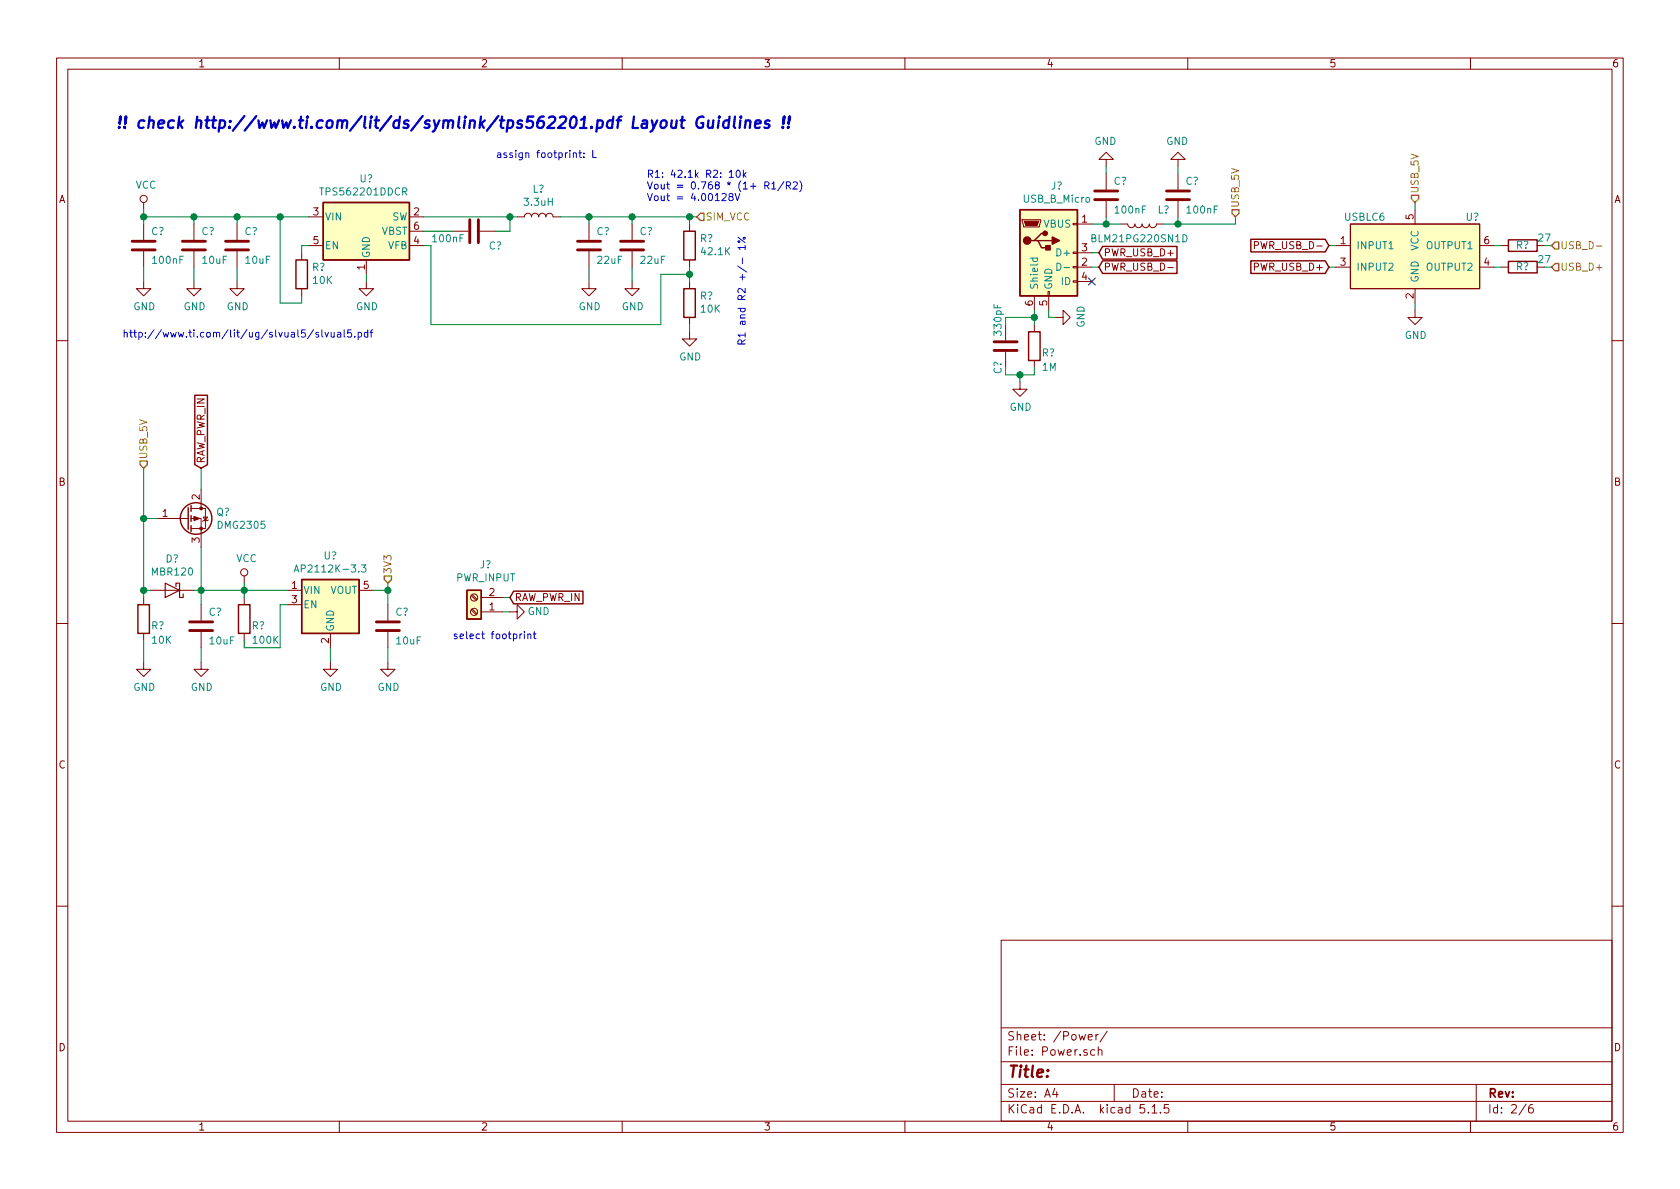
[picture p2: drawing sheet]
EESchema Schematic File Version 4
EELAYER 30 0
EELAYER END
$Descr A4 11693 8268
encoding utf-8
Sheet 2 6
Title ""
Date ""
Rev ""
Comp ""
Comment1 ""
Comment2 ""
Comment3 ""
Comment4 ""
$EndDescr
$Comp
L Regulator_Switching:TPS562200 U?
U 1 1
P 2550 1600
F 0 "U?" H 2550 1967 50  0000 C CNN
F 1 "TPS562201DDCR " H 2550 1876 50  0000 C CNN
F 2 "Package_TO_SOT_SMD:SOT-23-6" H 2600 1350 50  0001 L CNN
F 3 "http://www.ti.com/lit/ds/symlink/tps562201.pdf" H 2550 1600 50  0001 C CNN
F 4 "TPS562201DDCR " H 2550 1600 50  0001 C CNN "Manufacturerpart"
	1    2550 1600
	1    0    0    -1  
$EndComp
$Comp
L power:VCC #PWR?
U 1 1
P 1000 1450
F 0 "#PWR?" H 1000 1300 50  0001 C CNN
F 1 "VCC" H 1017 1623 50  0000 C CNN
F 2 "" H 1000 1450 50  0001 C CNN
F 3 "" H 1000 1450 50  0001 C CNN
	1    1000 1450
	1    0    0    -1  
$EndComp
$Comp
L Device:C C?
U 1 1
P 1000 1700
F 0 "C?" H 1050 1800 50  0000 L CNN
F 1 "100nF" H 1050 1600 50  0000 L CNN
F 2 "Capacitor_SMD:C_0603_1608Metric" H 1038 1550 50  0001 C CNN
F 3 "~" H 1000 1700 50  0001 C CNN
	1    1000 1700
	1    0    0    -1  
$EndComp
$Comp
L Device:C C?
U 1 1
P 1350 1700
F 0 "C?" H 1400 1800 50  0000 L CNN
F 1 "10uF" H 1400 1600 50  0000 L CNN
F 2 "Capacitor_SMD:C_1206_3216Metric" H 1388 1550 50  0001 C CNN
F 3 "~" H 1350 1700 50  0001 C CNN
	1    1350 1700
	1    0    0    -1  
$EndComp
$Comp
L Device:C C?
U 1 1
P 1650 1700
F 0 "C?" H 1700 1800 50  0000 L CNN
F 1 "10uF" H 1700 1600 50  0000 L CNN
F 2 "Capacitor_SMD:C_1206_3216Metric" H 1688 1550 50  0001 C CNN
F 3 "~" H 1650 1700 50  0001 C CNN
	1    1650 1700
	1    0    0    -1  
$EndComp
Wire Wire Line
	2150 1500 1950 1500
Wire Wire Line
	1000 1500 1000 1550
Wire Wire Line
	1350 1550 1350 1500
Connection ~ 1350 1500
Wire Wire Line
	1350 1500 1000 1500
Wire Wire Line
	1650 1550 1650 1500
Connection ~ 1650 1500
Wire Wire Line
	1650 1500 1350 1500
Wire Wire Line
	1000 1450 1000 1500
Connection ~ 1000 1500
Wire Wire Line
	1000 1850 1000 1950
Wire Wire Line
	1350 1850 1350 1950
Wire Wire Line
	1650 1850 1650 1950
Wire Wire Line
	2550 1900 2550 1950
$Comp
L power:GND #PWR?
U 1 1
P 1000 1950
F 0 "#PWR?" H 1000 1700 50  0001 C CNN
F 1 "GND" H 1005 1777 50  0000 C CNN
F 2 "" H 1000 1950 50  0001 C CNN
F 3 "" H 1000 1950 50  0001 C CNN
	1    1000 1950
	1    0    0    -1  
$EndComp
$Comp
L power:GND #PWR?
U 1 1
P 1350 1950
F 0 "#PWR?" H 1350 1700 50  0001 C CNN
F 1 "GND" H 1355 1777 50  0000 C CNN
F 2 "" H 1350 1950 50  0001 C CNN
F 3 "" H 1350 1950 50  0001 C CNN
	1    1350 1950
	1    0    0    -1  
$EndComp
$Comp
L power:GND #PWR?
U 1 1
P 1650 1950
F 0 "#PWR?" H 1650 1700 50  0001 C CNN
F 1 "GND" H 1655 1777 50  0000 C CNN
F 2 "" H 1650 1950 50  0001 C CNN
F 3 "" H 1650 1950 50  0001 C CNN
	1    1650 1950
	1    0    0    -1  
$EndComp
$Comp
L power:GND #PWR?
U 1 1
P 2550 1950
F 0 "#PWR?" H 2550 1700 50  0001 C CNN
F 1 "GND" H 2555 1777 50  0000 C CNN
F 2 "" H 2550 1950 50  0001 C CNN
F 3 "" H 2550 1950 50  0001 C CNN
	1    2550 1950
	1    0    0    -1  
$EndComp
$Comp
L Device:R R?
U 1 1
P 2100 1900
F 0 "R?" H 2030 1854 50  0000 R CNN
F 1 "10K" H 2030 1945 50  0000 R CNN
F 2 "Resistor_SMD:R_0603_1608Metric" V 2030 1900 50  0001 C CNN
F 3 "~" H 2100 1900 50  0001 C CNN
	1    2100 1900
	-1   0    0    1   
$EndComp
Wire Wire Line
	2100 2050 2100 2100
Wire Wire Line
	2100 2100 1950 2100
Wire Wire Line
	1950 2100 1950 1500
Connection ~ 1950 1500
Wire Wire Line
	1950 1500 1650 1500
Wire Wire Line
	2150 1700 2100 1700
Wire Wire Line
	2100 1700 2100 1750
$Comp
L Device:C C?
U 1 1
P 3300 1600
F 0 "C?" V 3400 1700 50  0000 L CNN
F 1 "100nF" V 3350 1300 50  0000 L CNN
F 2 "Capacitor_SMD:C_0603_1608Metric" H 3338 1450 50  0001 C CNN
F 3 "~" H 3300 1600 50  0001 C CNN
	1    3300 1600
	0    1    1    0   
$EndComp
Wire Wire Line
	2950 1600 3150 1600
Wire Wire Line
	2950 1500 3550 1500
Wire Wire Line
	3550 1500 3550 1600
Wire Wire Line
	3550 1600 3450 1600
$Comp
L Device:L L?
U 1 1
P 3750 1500
F 0 "L?" V 3940 1500 50  0000 C CNN
F 1 "3.3uH" V 3849 1500 50  0000 C CNN
F 2 "" H 3750 1500 50  0001 C CNN
F 3 "~" H 3750 1500 50  0001 C CNN
	1    3750 1500
	0    -1   -1   0   
$EndComp
Text Notes 3450 1100 0    50   ~ 0
assign footprint: L\n
$Comp
L Device:C C?
U 1 1
P 4100 1700
F 0 "C?" H 4150 1800 50  0000 L CNN
F 1 "22uF" H 4150 1600 50  0000 L CNN
F 2 "Capacitor_SMD:C_1206_3216Metric" H 4138 1550 50  0001 C CNN
F 3 "~" H 4100 1700 50  0001 C CNN
	1    4100 1700
	1    0    0    -1  
$EndComp
$Comp
L Device:C C?
U 1 1
P 4400 1700
F 0 "C?" H 4450 1800 50  0000 L CNN
F 1 "22uF" H 4450 1600 50  0000 L CNN
F 2 "Capacitor_SMD:C_1206_3216Metric" H 4438 1550 50  0001 C CNN
F 3 "~" H 4400 1700 50  0001 C CNN
	1    4400 1700
	1    0    0    -1  
$EndComp
$Comp
L power:GND #PWR?
U 1 1
P 4100 1950
F 0 "#PWR?" H 4100 1700 50  0001 C CNN
F 1 "GND" H 4105 1777 50  0000 C CNN
F 2 "" H 4100 1950 50  0001 C CNN
F 3 "" H 4100 1950 50  0001 C CNN
	1    4100 1950
	1    0    0    -1  
$EndComp
$Comp
L power:GND #PWR?
U 1 1
P 4400 1950
F 0 "#PWR?" H 4400 1700 50  0001 C CNN
F 1 "GND" H 4405 1777 50  0000 C CNN
F 2 "" H 4400 1950 50  0001 C CNN
F 3 "" H 4400 1950 50  0001 C CNN
	1    4400 1950
	1    0    0    -1  
$EndComp
Wire Wire Line
	3900 1500 4100 1500
Wire Wire Line
	4400 1500 4400 1550
Wire Wire Line
	4100 1550 4100 1500
Connection ~ 4100 1500
Wire Wire Line
	4100 1500 4400 1500
Wire Wire Line
	4100 1850 4100 1950
Wire Wire Line
	4400 1850 4400 1950
Wire Wire Line
	3600 1500 3550 1500
Connection ~ 3550 1500
Text Notes 4500 1400 0    50   ~ 0
R1: 42.1k R2: 10k\nVout = 0.768 * (1+ R1/R2)\nVout = 4.00128V
$Comp
L Device:R R?
U 1 1
P 4800 1700
F 0 "R?" H 4730 1654 50  0000 R CNN
F 1 "42.1K" H 4730 1745 50  0000 R CNN
F 2 "Resistor_SMD:R_0603_1608Metric" V 4730 1700 50  0001 C CNN
F 3 "~" H 4800 1700 50  0001 C CNN
	1    4800 1700
	-1   0    0    1   
$EndComp
$Comp
L Device:R R?
U 1 1
P 4800 2100
F 0 "R?" H 4730 2054 50  0000 R CNN
F 1 "10K" H 4730 2145 50  0000 R CNN
F 2 "Resistor_SMD:R_0603_1608Metric" V 4730 2100 50  0001 C CNN
F 3 "~" H 4800 2100 50  0001 C CNN
	1    4800 2100
	-1   0    0    1   
$EndComp
$Comp
L power:GND #PWR?
U 1 1
P 4800 2300
F 0 "#PWR?" H 4800 2050 50  0001 C CNN
F 1 "GND" H 4805 2127 50  0000 C CNN
F 2 "" H 4800 2300 50  0001 C CNN
F 3 "" H 4800 2300 50  0001 C CNN
	1    4800 2300
	1    0    0    -1  
$EndComp
Wire Wire Line
	2950 1700 3000 1700
Wire Wire Line
	3000 1700 3000 2250
Wire Wire Line
	3000 2250 4600 2250
Wire Wire Line
	4600 2250 4600 1900
Wire Wire Line
	4600 1900 4800 1900
Wire Wire Line
	4800 1900 4800 1850
Wire Wire Line
	4800 1900 4800 1950
Connection ~ 4800 1900
Wire Wire Line
	4800 2250 4800 2300
Wire Wire Line
	4400 1500 4800 1500
Wire Wire Line
	4800 1500 4800 1550
Connection ~ 4400 1500
Text HLabel 4850 1500 2    50   Input ~ 0
SIM_VCC
Wire Wire Line
	4800 1500 4850 1500
Connection ~ 4800 1500
Text Notes 850  2350 0    50   ~ 0
http://www.ti.com/lit/ug/slvual5/slvual5.pdf
Text Notes 800  900  0    79   Italic 16
!! check http://www.ti.com/lit/ds/symlink/tps562201.pdf Layout Guidlines !!
Text Notes 5200 2400 1    50   ~ 0
R1 and R2 +/- 1%\n
$Comp
L Connector:USB_B_Micro J?
U 1 1
P 7300 1750
F 0 "J?" H 7357 2217 50  0000 C CNN
F 1 "USB_B_Micro" H 7357 2126 50  0000 C CNN
F 2 "" H 7450 1700 50  0001 C CNN
F 3 "~" H 7450 1700 50  0001 C CNN
	1    7300 1750
	1    0    0    -1  
$EndComp
NoConn ~ 7600 1950
Text HLabel 10800 1700 2    50   Input ~ 0
USB_D-
Text HLabel 10800 1850 2    50   Input ~ 0
USB_D+
Text HLabel 8600 1500 1    50   Input ~ 0
USB_5V
Text HLabel 1000 3250 1    50   Input ~ 0
USB_5V
$Comp
L power:GND #PWR?
U 1 1
P 7350 2200
F 0 "#PWR?" H 7350 1950 50  0001 C CNN
F 1 "GND" H 7355 2027 50  0000 C CNN
F 2 "" H 7350 2200 50  0001 C CNN
F 3 "" H 7350 2200 50  0001 C CNN
	1    7350 2200
	0    -1   -1   0   
$EndComp
Wire Wire Line
	2700 4100 2700 4050
Text HLabel 2700 4050 1    50   Input ~ 0
3V3
$Comp
L Diode:MBR340 D?
U 1 1
P 1200 4100
F 0 "D?" H 1200 3884 50  0000 C CNN
F 1 "MBR120" H 1200 3975 50  0000 C CNN
F 2 "Diode_SMD:D_SOD-123F" H 1200 3925 50  0001 C CNN
F 3 "https://www.onsemi.com/pub/Collateral/MBR120VLSFT1-D.PDF" H 1200 4100 50  0001 C CNN
	1    1200 4100
	-1   0    0    1   
$EndComp
$Comp
L Regulator_Linear:AP2112K-3.3 U?
U 1 1
P 2300 4200
F 0 "U?" H 2300 4542 50  0000 C CNN
F 1 "AP2112K-3.3" H 2300 4451 50  0000 C CNN
F 2 "Package_TO_SOT_SMD:SOT-23-5" H 2300 4525 50  0001 C CNN
F 3 "https://www.diodes.com/assets/Datasheets/AP2112.pdf" H 2300 4300 50  0001 C CNN
	1    2300 4200
	1    0    0    -1  
$EndComp
$Comp
L power:VCC #PWR?
U 1 1
P 1700 4050
F 0 "#PWR?" H 1700 3900 50  0001 C CNN
F 1 "VCC" H 1717 4223 50  0000 C CNN
F 2 "" H 1700 4050 50  0001 C CNN
F 3 "" H 1700 4050 50  0001 C CNN
	1    1700 4050
	1    0    0    -1  
$EndComp
$Comp
L Device:R R?
U 1 1
P 1700 4300
F 0 "R?" H 1650 4350 50  0000 R CNN
F 1 "100K" H 1650 4450 50  0000 R CNN
F 2 "Resistor_SMD:R_0603_1608Metric" V 1630 4300 50  0001 C CNN
F 3 "~" H 1700 4300 50  0001 C CNN
	1    1700 4300
	-1   0    0    1   
$EndComp
Wire Wire Line
	2000 4100 1700 4100
Wire Wire Line
	1700 4100 1700 4150
Wire Wire Line
	1700 4450 1700 4500
Wire Wire Line
	1700 4500 1950 4500
Wire Wire Line
	1950 4500 1950 4200
Wire Wire Line
	1950 4200 2000 4200
$Comp
L Device:C C?
U 1 1
P 1400 4350
F 0 "C?" H 1450 4450 50  0000 L CNN
F 1 "10uF" H 1450 4250 50  0000 L CNN
F 2 "Capacitor_SMD:C_0805_2012Metric" H 1438 4200 50  0001 C CNN
F 3 "~" H 1400 4350 50  0001 C CNN
	1    1400 4350
	1    0    0    -1  
$EndComp
$Comp
L Device:R R?
U 1 1
P 1000 4300
F 0 "R?" H 950 4350 50  0000 R CNN
F 1 "10K" H 950 4450 50  0000 R CNN
F 2 "Resistor_SMD:R_0603_1608Metric" V 930 4300 50  0001 C CNN
F 3 "~" H 1000 4300 50  0001 C CNN
	1    1000 4300
	-1   0    0    1   
$EndComp
Wire Wire Line
	1350 4100 1400 4100
Connection ~ 1700 4100
Wire Wire Line
	1700 4050 1700 4100
Wire Wire Line
	1400 4200 1400 4100
Connection ~ 1400 4100
Wire Wire Line
	1400 4100 1700 4100
Wire Wire Line
	1000 4150 1000 4100
Wire Wire Line
	1000 4100 1050 4100
Wire Wire Line
	1000 4450 1000 4600
Wire Wire Line
	1400 4500 1400 4600
Wire Wire Line
	2300 4500 2300 4600
$Comp
L Device:C C?
U 1 1
P 2700 4350
F 0 "C?" H 2750 4450 50  0000 L CNN
F 1 "10uF" H 2750 4250 50  0000 L CNN
F 2 "Capacitor_SMD:C_0805_2012Metric" H 2738 4200 50  0001 C CNN
F 3 "~" H 2700 4350 50  0001 C CNN
	1    2700 4350
	1    0    0    -1  
$EndComp
Wire Wire Line
	2600 4100 2700 4100
Wire Wire Line
	2700 4100 2700 4200
Wire Wire Line
	2700 4600 2700 4500
Connection ~ 2700 4100
Wire Wire Line
	1000 3250 1000 3600
Connection ~ 1000 4100
Wire Wire Line
	1100 3600 1000 3600
Connection ~ 1000 3600
Wire Wire Line
	1000 3600 1000 4100
Wire Wire Line
	1400 3800 1400 4100
Wire Wire Line
	1400 3400 1400 3250
$Comp
L power:GND #PWR?
U 1 1
P 1000 4600
F 0 "#PWR?" H 1000 4350 50  0001 C CNN
F 1 "GND" H 1005 4427 50  0000 C CNN
F 2 "" H 1000 4600 50  0001 C CNN
F 3 "" H 1000 4600 50  0001 C CNN
	1    1000 4600
	1    0    0    -1  
$EndComp
$Comp
L power:GND #PWR?
U 1 1
P 1400 4600
F 0 "#PWR?" H 1400 4350 50  0001 C CNN
F 1 "GND" H 1405 4427 50  0000 C CNN
F 2 "" H 1400 4600 50  0001 C CNN
F 3 "" H 1400 4600 50  0001 C CNN
	1    1400 4600
	1    0    0    -1  
$EndComp
$Comp
L power:GND #PWR?
U 1 1
P 2300 4600
F 0 "#PWR?" H 2300 4350 50  0001 C CNN
F 1 "GND" H 2305 4427 50  0000 C CNN
F 2 "" H 2300 4600 50  0001 C CNN
F 3 "" H 2300 4600 50  0001 C CNN
	1    2300 4600
	1    0    0    -1  
$EndComp
$Comp
L power:GND #PWR?
U 1 1
P 2700 4600
F 0 "#PWR?" H 2700 4350 50  0001 C CNN
F 1 "GND" H 2705 4427 50  0000 C CNN
F 2 "" H 2700 4600 50  0001 C CNN
F 3 "" H 2700 4600 50  0001 C CNN
	1    2700 4600
	1    0    0    -1  
$EndComp
$Comp
L Connector:Screw_Terminal_01x02 J?
U 1 1
P 3300 4250
F 0 "J?" H 3218 3925 50  0000 C CNN
F 1 "PWR_INPUT" H 3218 4016 50  0000 C CNN
F 2 "" H 3300 4250 50  0001 C CNN
F 3 "~" H 3300 4250 50  0001 C CNN
	1    3300 4250
	-1   0    0    1   
$EndComp
Text Notes 3150 4450 0    50   ~ 0
select footprint\n
$Comp
L power:GND #PWR?
U 1 1
P 3550 4250
F 0 "#PWR?" H 3550 4000 50  0001 C CNN
F 1 "GND" V 3550 4050 50  0000 C CNN
F 2 "" H 3550 4250 50  0001 C CNN
F 3 "" H 3550 4250 50  0001 C CNN
	1    3550 4250
	0    -1   -1   0   
$EndComp
Text GLabel 3550 4150 2    50   Input ~ 0
RAW_PWR_IN
Wire Wire Line
	3500 4150 3550 4150
Wire Wire Line
	3500 4250 3550 4250
Text GLabel 1400 3250 1    50   Input ~ 0
RAW_PWR_IN
$Comp
L Device:C C?
U 1 1
P 7700 1350
F 0 "C?" H 7750 1450 50  0000 L CNN
F 1 "100nF" H 7750 1250 50  0000 L CNN
F 2 "Capacitor_SMD:C_0603_1608Metric" H 7738 1200 50  0001 C CNN
F 3 "~" H 7700 1350 50  0001 C CNN
	1    7700 1350
	1    0    0    -1  
$EndComp
$Comp
L Device:C C?
U 1 1
P 8200 1350
F 0 "C?" H 8250 1450 50  0000 L CNN
F 1 "100nF" H 8250 1250 50  0000 L CNN
F 2 "Capacitor_SMD:C_0603_1608Metric" H 8238 1200 50  0001 C CNN
F 3 "~" H 8200 1350 50  0001 C CNN
	1    8200 1350
	1    0    0    -1  
$EndComp
$Comp
L Device:L L?
U 1 1
P 7950 1550
F 0 "L?" V 7850 1700 50  0000 C CNN
F 1 "BLM21PG220SN1D " V 8050 1550 50  0000 C CNN
F 2 "Inductor_SMD:L_0805_2012Metric" H 7950 1550 50  0001 C CNN
F 3 "~" H 7950 1550 50  0001 C CNN
F 4 "https://export.farnell.com/murata/blm21pg220sn1d/ferrite-bead-0-009ohm-6a-0805/dp/1515659?st=BLM21PG220SN1D" V 7950 1550 50  0001 C CNN "Farnell"
	1    7950 1550
	0    1    1    0   
$EndComp
$Comp
L Device:C C?
U 1 1
P 7000 2400
F 0 "C?" V 7050 2500 50  0000 L CNN
F 1 "330pF" V 7050 2100 50  0000 L CNN
F 2 "Capacitor_SMD:C_0603_1608Metric" H 7038 2250 50  0001 C CNN
F 3 "~" H 7000 2400 50  0001 C CNN
	1    7000 2400
	-1   0    0    1   
$EndComp
$Comp
L Device:R R?
U 1 1
P 7200 2400
F 0 "R?" H 7150 2450 50  0000 R CNN
F 1 "1M" H 7150 2550 50  0000 R CNN
F 2 "Resistor_SMD:R_0603_1608Metric" V 7130 2400 50  0001 C CNN
F 3 "~" H 7200 2400 50  0001 C CNN
	1    7200 2400
	-1   0    0    1   
$EndComp
$Comp
L Device:R R?
U 1 1
P 10600 1700
F 0 "R?" V 10600 1750 50  0000 R CNN
F 1 "27" V 10650 1600 50  0000 R CNN
F 2 "Resistor_SMD:R_0603_1608Metric" V 10530 1700 50  0001 C CNN
F 3 "~" H 10600 1700 50  0001 C CNN
	1    10600 1700
	0    -1   -1   0   
$EndComp
Wire Wire Line
	7200 2150 7200 2200
Wire Wire Line
	7200 2200 7000 2200
Wire Wire Line
	7000 2200 7000 2250
Connection ~ 7200 2200
Wire Wire Line
	7200 2200 7200 2250
Wire Wire Line
	7200 2550 7200 2600
Wire Wire Line
	7200 2600 7100 2600
Wire Wire Line
	7000 2600 7000 2550
Wire Wire Line
	7100 2600 7100 2650
Connection ~ 7100 2600
Wire Wire Line
	7100 2600 7000 2600
$Comp
L power:GND #PWR?
U 1 1
P 7100 2650
F 0 "#PWR?" H 7100 2400 50  0001 C CNN
F 1 "GND" H 7105 2477 50  0000 C CNN
F 2 "" H 7100 2650 50  0001 C CNN
F 3 "" H 7100 2650 50  0001 C CNN
	1    7100 2650
	1    0    0    -1  
$EndComp
Wire Wire Line
	7300 2150 7300 2200
Wire Wire Line
	7300 2200 7350 2200
Wire Wire Line
	7600 1550 7700 1550
Wire Wire Line
	7700 1500 7700 1550
Connection ~ 7700 1550
Wire Wire Line
	7700 1550 7800 1550
Wire Wire Line
	8100 1550 8200 1550
Wire Wire Line
	8200 1550 8200 1500
Wire Wire Line
	7700 1200 7700 1150
Wire Wire Line
	8200 1200 8200 1150
$Comp
L power:GND #PWR?
U 1 1
P 7700 1150
F 0 "#PWR?" H 7700 900 50  0001 C CNN
F 1 "GND" H 7705 977 50  0000 C CNN
F 2 "" H 7700 1150 50  0001 C CNN
F 3 "" H 7700 1150 50  0001 C CNN
	1    7700 1150
	-1   0    0    1   
$EndComp
$Comp
L power:GND #PWR?
U 1 1
P 8200 1150
F 0 "#PWR?" H 8200 900 50  0001 C CNN
F 1 "GND" H 8205 977 50  0000 C CNN
F 2 "" H 8200 1150 50  0001 C CNN
F 3 "" H 8200 1150 50  0001 C CNN
	1    8200 1150
	-1   0    0    1   
$EndComp
Wire Wire Line
	8200 1550 8600 1550
Wire Wire Line
	8600 1550 8600 1500
Text HLabel 9850 1400 1    50   Input ~ 0
USB_5V
Text GLabel 7650 1750 2    50   Input ~ 0
PWR_USB_D+
Text GLabel 7650 1850 2    50   Input ~ 0
PWR_USB_D-
Wire Wire Line
	7600 1750 7650 1750
Wire Wire Line
	7600 1850 7650 1850
Connection ~ 8200 1550
Text GLabel 9250 1700 0    50   Input ~ 0
PWR_USB_D-
Text GLabel 9250 1850 0    50   Input ~ 0
PWR_USB_D+
$Comp
L Transistor_FET:SUD08P06-155L Q?
U 1 1
P 1300 3600
F 0 "Q?" H 1504 3646 50  0000 L CNN
F 1 "DMG2305" H 1504 3555 50  0000 L CNN
F 2 "Package_TO_SOT_SMD:SOT-23" H 1500 3525 50  0001 L CIN
F 3 "https://www.diodes.com/assets/Datasheets/DMG2305UX.pdf" H 1300 3600 50  0001 L CNN
	1    1300 3600
	1    0    0    -1  
$EndComp
$Comp
L ugsm_lib:USBLC6 U?
U 1 1
P 9850 1800
F 0 "U?" H 10250 2100 50  0000 C CNN
F 1 "USBLC6" H 9500 2100 50  0000 C CNN
F 2 "" H 9600 2000 50  0001 C CNN
F 3 "" H 9600 2000 50  0001 C CNN
	1    9850 1800
	1    0    0    -1  
$EndComp
$Comp
L Device:R R?
U 1 1
P 10600 1850
F 0 "R?" V 10600 1900 50  0000 R CNN
F 1 "27" V 10650 1750 50  0000 R CNN
F 2 "Resistor_SMD:R_0603_1608Metric" V 10530 1850 50  0001 C CNN
F 3 "~" H 10600 1850 50  0001 C CNN
	1    10600 1850
	0    -1   -1   0   
$EndComp
$Comp
L power:GND #PWR?
U 1 1
P 9850 2150
F 0 "#PWR?" H 9850 1900 50  0001 C CNN
F 1 "GND" H 9855 1977 50  0000 C CNN
F 2 "" H 9850 2150 50  0001 C CNN
F 3 "" H 9850 2150 50  0001 C CNN
	1    9850 2150
	1    0    0    -1  
$EndComp
Wire Wire Line
	9250 1700 9300 1700
Wire Wire Line
	9250 1850 9300 1850
Wire Wire Line
	9850 1400 9850 1450
Wire Wire Line
	9850 2100 9850 2150
Wire Wire Line
	10400 1700 10450 1700
Wire Wire Line
	10400 1850 10450 1850
Wire Wire Line
	10750 1700 10800 1700
Wire Wire Line
	10750 1850 10800 1850
$EndSCHEMATC
